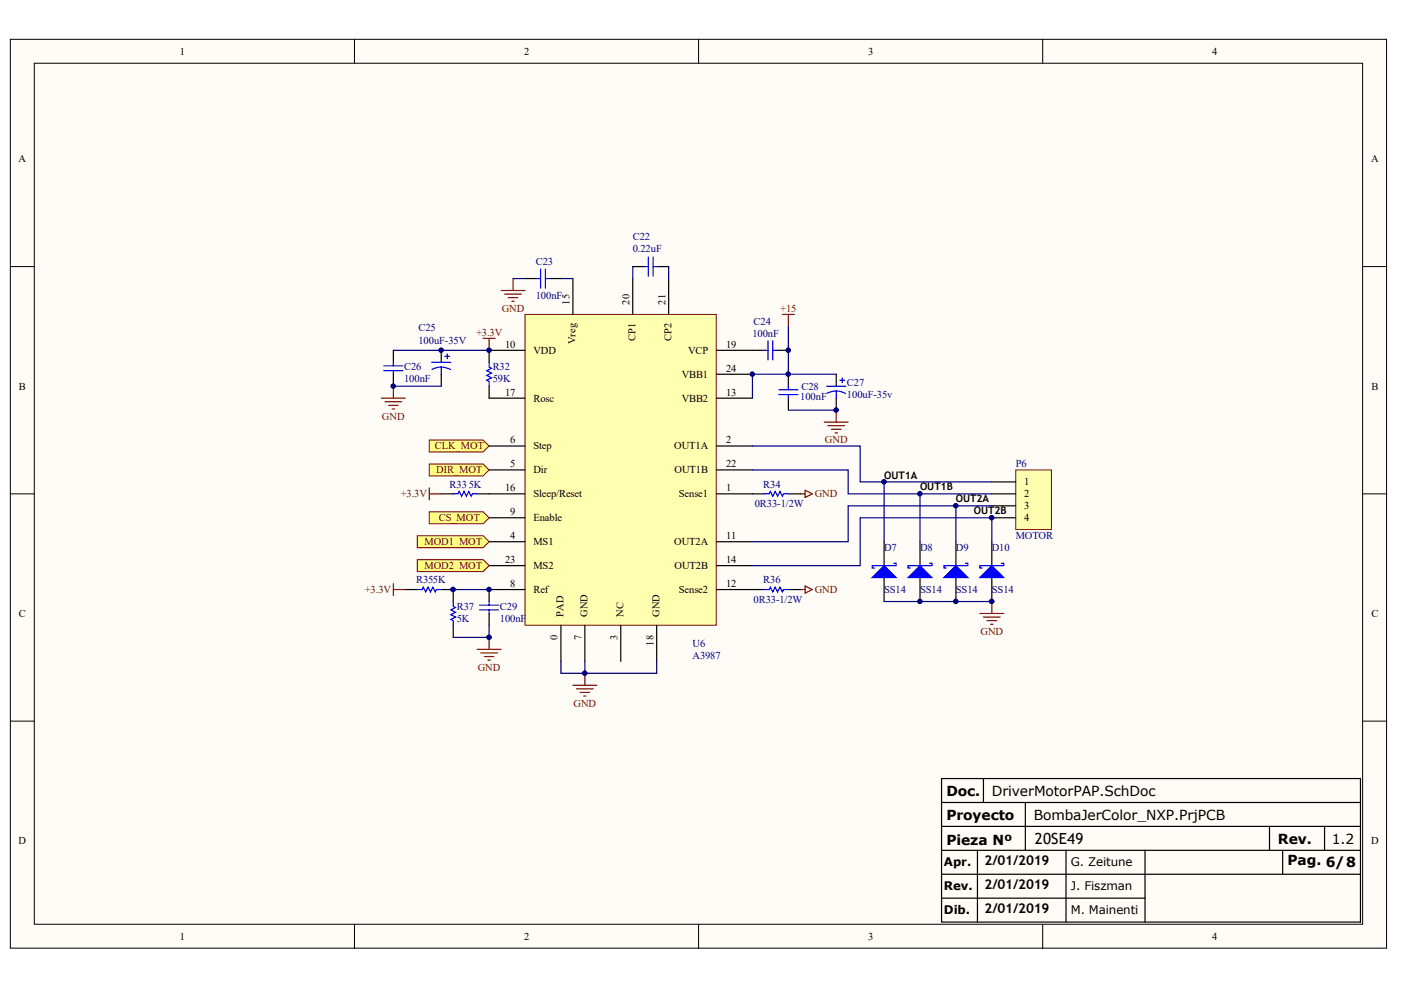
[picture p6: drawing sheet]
<svg xmlns="http://www.w3.org/2000/svg" width="297mm" height="210mm" viewBox="0 0 297 210" stroke-linecap="round" stroke-linejoin="round" font-family="sans-serif">
<g fill="#fffcf8" stroke="#000" stroke-width=".21">
<path d="M2.2 8.3h291.8v192.7h-291.8z"/>
<path d="M7.3 13.4h281.6v182.6h-281.6z"/>
</g>
<path d="M75.2 8.3v5.1M148.1 8.3v5.1M221.1 8.3v5.1M2.2 56.5h5.1M289 56.5h5M2.2 104.7h5.1M289 104.7h5M2.2 152.9h5.1M289 152.9h5M75.2 196v5.1M148.1 196v5.1M221.1 196v5.1" fill="none" stroke="#000" stroke-width=".21"/>
<g fill="none" stroke="#000" stroke-width=".25">
<path d="M111.3 59.1h2.6M116.4 59.1h2.5M134.2 56.5h2.5M139.2 56.5h2.6M103.7 74.3v2.5M159.5 74.3h2.6M164.6 74.3h2.5M103.7 81.9v2.5M93.6 104.7h2.5M101.2 104.7h2.5M159.5 104.7h2.6M167.1 104.7h2.6"/>
<path d="M187.4 114.9v5M195.1 114.9v5M202.7 114.9v5M210.3 114.9v5M159.5 125h2.6M167.1 125h2.6M187.4 122.5v5M195.1 122.5v5M202.7 122.5v5M210.3 122.5v5M199.6 165.1h88.8v30.4h-88.8zM199.6 175.2h88.8"/>
<path d="M199.6 170.1h88.8M208.5 165.1v5M217.4 170.1v10.2M269.2 175.2v5.1M280.8 175.2v5.1M199.6 180.3h88.8M199.6 190.4h43.2M199.6 185.4h88.8M207.2 180.3v15.2M226 180.3v15.2M242.8 180.3v15.2M272 180.3v5.1"/>
</g>
<g fill="none" stroke="#800000" stroke-width=".25">
<path d="M108.8 59.1v2.5M106.2 61.6h5.1M107 62.4h3.6M107.8 63.1h2M108.5 63.9h.5M165.9 66.7h2.5M167.1 66.7v2.5M174.8 89.5h5M175.5 90.3h3.6M176.3 91h2M177 91.8h.5M177.3 87v2.5"/>
<path d="M91 104.7h2.6M91 103.4v2.6M169.7 104.7h1M170.7 104l1.5 .7-1.5 .8zM83.4 125h2.5M83.4 123.7v2.6M101.2 137.7h5M101.9 138.4h3.6M102.7 139.2h2M103.4 140h.6M103.7 135.1v2.6M169.7 125h1"/>
<path d="M170.7 124.2l1.5 .8-1.5 .8zM121.5 145.3h5M122.2 146.1h3.6M123 146.8h2M123.8 147.6h.5M124 142.8v2.5"/>
</g>
<g fill="none" stroke="#00f" stroke-width=".25">
<path d="M113.9 59.1h.7M114.6 57v4.1M115.6 57v4.1M115.6 59.1h.8M136.7 56.5h.8M137.5 54.5v4.1M138.5 54.5v4.1M138.5 56.5h.7M103.7 76.8v1l.5 .3-1 .5 1 .5-1 .5 1 .5-1 .5 .5 .3v1M162.1 74.3h.7M162.8 72.2v4.1M163.8 72.2v4.1"/>
<path d="M163.8 74.3h.8M96.1 104.7h1l.3-.5 .5 1 .5-1 .5 1 .5-1 .5 1 .2-.5h1.1M162.1 104.7h1l.2-.5 .5 1 .6-1 .5 1 .5-1 .5 1 .2-.5h1M189.5 119.4h.5v.5h-5.1v.5h.5M197.1 119.4h.5v.5h-5.1v.5h.5M204.7 119.4h.5v.5h-5.1v.5h.5M212.3 119.4h.5v.5h-5.1v.5h.6M162.1 125h1l.2-.5 .5 1 .6-1 .5 1 .5-1 .5 1 .2-.5h1"/>
</g>
<g fill="#00f" stroke="#00f" stroke-width=".25">
<path d="M184.9 122.5l2.5-2.6 2.6 2.6z"/>
<path d="M192.5 122.5l2.6-2.6 2.5 2.6z"/>
<path d="M200.1 122.5l2.6-2.6 2.5 2.6z"/>
<path d="M207.7 122.5l2.6-2.6 2.5 2.6z"/>
</g>
<path d="M215.4 99.6h7.5v12.7h-7.5z" fill="#ffffb0" stroke="#800000" stroke-width=".21"/>
<path d="M210.3 102.2h5.1M210.3 104.7h5.1M210.3 107.2h5.1M210.3 109.8h5.1" fill="none" stroke="#000" stroke-width=".25"/>
<path d="M111.3 66.7h40.6v65.9h-40.6z" fill="#ffffb0" stroke="#800000" stroke-width=".21"/>
<g fill="none" stroke="#000" stroke-width=".25">
<path d="M121.5 59.1v7.6M134.2 59.1v7.6M141.8 59.1v7.6M83.4 74.3v2.5M83.4 79.3v2.6M93.6 74.3v2.5M93.6 79.3v2.6M103.7 74.3h7.6M151.9 74.3h7.6M151.9 79.3h7.6M167.1 79.3v2.6M177.3 79.3v2.6"/>
<path d="M103.7 84.4h7.6M103.7 94.6h7.6M103.7 99.6h7.6M151.9 84.4h7.6M151.9 94.6h7.6M151.9 99.6h7.6M167.1 84.4v2.6M177.3 84.4v2.6M103.7 104.7h7.6M103.7 109.8h7.6M103.7 114.9h7.6M103.7 119.9h7.6"/>
<path d="M151.9 104.7h7.6M151.9 114.9h7.6M151.9 119.9h7.6M85.9 125h2.6M93.6 125h2.5v2.5M96.1 132.6v2.5M103.7 130.1v2.5M111.3 125h-7.6v2.5M118.9 132.6v7.6M124 132.6v7.6M131.6 132.6v7.6M139.2 132.6v7.6"/>
<path d="M151.9 125h7.6"/>
</g>
<g fill="none" stroke="#000080" stroke-width=".25">
<path d="M108.8 59.1h2.5M118.9 59.1h2.6M134.2 56.5v2.6M141.8 56.5v2.6M83.4 74.3h20.3M167.1 69.2v10.1M177.3 79.3h-17.8v5.1M83.4 81.9h10.2M167.1 87h10.2M187.4 102.2v12.7M195.1 104.7v10.2M202.7 107.2v7.7"/>
<path d="M210.3 109.8v5.1M96.1 125h7.6M187.4 127.5h22.9M118.9 140.2v2.6h20.3v-2.6M124 140.2v2.6"/>
</g>
<g fill="none" stroke="#00f" stroke-width=".25">
<path d="M81.4 77.6h4M81.4 78.6h4M83.4 76.8v.8M83.4 78.6v.7M91.5 76.8h4.1M93.6 77.8l.8 .1 1.1 .5M93.6 77.8l-1.3 .2-.7 .3M93.6 77.8v1.5M94.3 75.5h1M94.8 75v1.1M165.1 82.6h4.1M165.1 83.7h4.1"/>
<path d="M167.1 81.9v.7M167.1 83.7v.7M175.3 81.9h4M177.3 82.9l1.2 .2 .8 .3M177.3 82.9l-1.2 .2-.8 .3M177.3 82.9v1.5M178.1 80.6h1M178.6 80.1v1M88.5 125h1l.2-.5 .6 1 .5-1 .5 1 .5-1 .5 1 .2-.5h1.1M96.1 127.5v1.1l.5 .2-1 .5 1 .5-1 .5 1 .5-1 .5 .5 .3v1M101.7 128.3h4M101.7 129.3h4"/>
<path d="M103.7 127.5v.8M103.7 129.3v.8"/>
</g>
<path d="M80.9 84.4h5M81.6 85.2h3.6M82.4 85.9h2M83.1 86.7h.6M83.4 81.9v2.5M207.7 130.1h5.1M208.5 130.8h3.6M209.3 131.6h2M210 132.4h.5M210.3 127.5v2.6" fill="none" stroke="#800000" stroke-width=".25"/>
<g fill="#ffff80" stroke="#800000" stroke-width=".21">
<path d="M91 93.3h11.4l1.3 1.3-1.3 1.2h-11.4z" fill-rule="evenodd"/>
<path d="M91 98.4h11.4l1.3 1.2-1.3 1.3h-11.4z" fill-rule="evenodd"/>
<path d="M91 108.5h11.4l1.3 1.3-1.3 1.3h-11.4z" fill-rule="evenodd"/>
<path d="M88.5 113.6h13.9l1.3 1.3-1.3 1.2h-13.9z" fill-rule="evenodd"/>
<path d="M88.5 118.7h13.9l1.3 1.2-1.3 1.3h-13.9z" fill-rule="evenodd"/>
</g>
<path d="M102.4 71.7h2.6M103.7 71.7v2.6" fill="none" stroke="#800000" stroke-width=".25"/>
<path d="M159.5 94.6h22.9v7.6h27.9M159.5 99.6h20.3v5.1h30.5M210.3 107.2h-30.5v7.7h-20.3M210.3 109.8h-27.9v10.1h-22.9M103.7 132.6v2.5h-7.6" fill="none" stroke="#000080" stroke-width=".25"/>
<g fill="#000080" stroke="#000080" stroke-width=".21">
<circle cx="83.4" cy="81.9" r=".48"/>
<circle cx="93.5" cy="74.3" r=".48"/>
<circle cx="96.1" cy="125" r=".49"/>
<circle cx="103.7" cy="135.1" r=".48"/>
<circle cx="103.7" cy="125" r=".48"/>
<circle cx="103.7" cy="74.3" r=".48"/>
<circle cx="124" cy="142.7" r=".48"/>
<circle cx="159.5" cy="79.3" r=".48"/>
<circle cx="167.1" cy="79.3" r=".48"/>
<circle cx="167.1" cy="74.3" r=".48"/>
<circle cx="177.3" cy="86.9" r=".48"/>
<circle cx="187.4" cy="102.1" r=".48"/>
<circle cx="195" cy="127.5" r=".48"/>
<circle cx="195" cy="104.7" r=".48"/>
<circle cx="202.6" cy="127.5" r=".48"/>
<circle cx="202.6" cy="107.2" r=".48"/>
<circle cx="210.3" cy="127.5" r=".49"/>
<circle cx="210.3" cy="109.8" r=".49"/>
</g>
<text font-size="3.2" x="219.4" y="179">20SE49</text>
<g font-size="2.9">
<text x="200.6" y="173.9">Proyecto</text>
<text x="200.6" y="168.8">Doc.</text>
<text x="210.3" y="168.8">DriverMotorPAP.SchDoc</text>
<text x="219.2" y="173.9">BombaJerColor_NXP.PrjPCB</text>
<text x="200.6" y="179.2">Pieza Nº</text>
<text x="270.9" y="178.9">Rev.</text>
<text x="282.4" y="178.9">1.2</text>
<text x="208.8" y="183.5">2/01/2019</text>
<text x="273" y="183.5">Pag. 6/8</text>
<text x="208.8" y="188.6">2/01/2019</text>
<text x="208.8" y="193.6">2/01/2019</text>
</g>
<g font-size="2.5">
<text x="200.1" y="183.6">Apr.</text>
<text x="227" y="183.6">G. Zeitune</text>
<text x="200.1" y="188.6">Rev.</text>
<text x="227" y="188.6">J. Fiszman</text>
<text x="200.1" y="193.7">Dib.</text>
<text x="227" y="193.7">M. Mainenti</text>
</g>
<g font-size="2.2">
<text x="38.2" y="11.6">1</text>
<text x="111.1" y="11.6">2</text>
<text x="184.1" y="11.6">3</text>
<text x="257" y="11.6">4</text>
<text x="3.9" y="34.4">A</text>
<text x="290.7" y="34.4">A</text>
<text x="120.8" y="64.6" transform="rotate(-90 120.8 64.6)">15</text>
<text x="133.5" y="64.6" transform="rotate(-90 133.5 64.6)">20</text>
<text x="141.1" y="64.6" transform="rotate(-90 141.1 64.6)">21</text>
<text x="107.1" y="73.7">10</text>
<text x="113.1" y="75">VDD</text>
<text x="122" y="73" transform="rotate(-90 122 73)">Vreg</text>
<text x="134.7" y="72.4" transform="rotate(-90 134.7 72.4)">CP1</text>
<text x="142.3" y="72.4" transform="rotate(-90 142.3 72.4)">CP2</text>
<text x="145.9" y="75">VCP</text>
<text x="153.9" y="73.7">19</text>
<text x="4" y="82.6">B</text>
<text x="107.1" y="83.9">17</text>
<text x="144.5" y="80.1">VBB1</text>
<text x="153.9" y="78.8">24</text>
<text x="153.9" y="83.9">13</text>
<text x="290.8" y="82.6">B</text>
<text x="113.1" y="85.1">Rosc</text>
<text x="144.5" y="85.1">VBB2</text>
<text x="108.2" y="94">6</text>
<text x="113.1" y="95.3">Step</text>
<text x="143" y="95.3">OUT1A</text>
<text x="153.9" y="94">2</text>
<text x="108.2" y="99.1">5</text>
<text x="113.1" y="100.4">Dir</text>
<text x="143" y="100.4">OUT1B</text>
<text x="153.9" y="99.1">22</text>
<text x="187.4" y="101.5">OUT1A</text>
<text x="107.1" y="104.2">16</text>
<text x="113.1" y="105.4">Sleep/Reset</text>
<text x="143.9" y="105.4">Sense1</text>
<text x="153.9" y="104.2">1</text>
<text x="195.1" y="104">OUT1B</text>
<text x="202.7" y="106.5">OUT2A</text>
<text x="217.1" y="102.9">1</text>
<text x="217.1" y="105.4">2</text>
<text x="217.1" y="108">3</text>
<text x="108.2" y="109.2">9</text>
<text x="113.1" y="110.5">Enable</text>
<text x="206.5" y="109.1">OUT2B</text>
<text x="217.1" y="110.5">4</text>
<text x="107.1" y="119.4">23</text>
<text x="108.2" y="114.3">4</text>
<text x="113.1" y="115.6">MS1</text>
<text x="143" y="115.6">OUT2A</text>
<text x="153.9" y="114.3">11</text>
<text x="153.9" y="119.4">14</text>
<text x="108.2" y="124.5">8</text>
<text x="113.1" y="120.6">MS2</text>
<text x="113.1" y="125.7">Ref</text>
<text x="143" y="120.6">OUT2B</text>
<text x="143.9" y="125.7">Sense2</text>
<text x="153.9" y="124.5">12</text>
<text x="4" y="130.8">C</text>
<text x="119.5" y="130.8" transform="rotate(-90 119.5 130.8)">PAD</text>
<text x="124.6" y="130.8" transform="rotate(-90 124.6 130.8)">GND</text>
<text x="132.2" y="130.8" transform="rotate(-90 132.2 130.8)">NC</text>
<text x="139.8" y="130.8" transform="rotate(-90 139.8 130.8)">GND</text>
<text x="290.8" y="130.8">C</text>
<text x="118.2" y="135.8" transform="rotate(-90 118.2 135.8)">0</text>
<text x="123.3" y="135.8" transform="rotate(-90 123.3 135.8)">7</text>
<text x="130.9" y="135.8" transform="rotate(-90 130.9 135.8)">3</text>
<text x="138.5" y="136.9" transform="rotate(-90 138.5 136.9)">18</text>
<text x="3.9" y="179">D</text>
<text x="290.7" y="179">D</text>
<text x="38.2" y="199.3">1</text>
<text x="111.1" y="199.3">2</text>
<text x="184.1" y="199.3">3</text>
<text x="257" y="199.3">4</text>
</g>
<g font-size="2.2" fill="#000080">
<text x="134.2" y="50.9">C22</text>
<text x="134.2" y="53.4">0.22uF</text>
<text x="113.6" y="56.2">C23</text>
<text x="113.6" y="63.3">100nF</text>
<text x="88.7" y="70.2">C25</text>
<text x="159.5" y="71.4">100nF</text>
<text x="159.8" y="68.9">C24</text>
<text x="88.7" y="73">100uF-35V</text>
<text x="85.7" y="78.5">C26</text>
<text x="85.7" y="81.1">100nF</text>
<text x="104.5" y="78.5">R32</text>
<text x="104.5" y="81.1">59K</text>
<text x="169.9" y="82.6">C28</text>
<text x="179.6" y="81.8">C27</text>
<text x="169.7" y="84.9">100nF</text>
<text x="179.6" y="84.4">100uF-35v</text>
<text x="215.4" y="99.1">P6</text>
<text x="95.3" y="103.4">R335K</text>
<text x="160" y="107.5">0R33-1/2W</text>
<text x="161.8" y="103.4">R34</text>
<text x="187.4" y="116.8">D7</text>
<text x="195.1" y="116.8">D8</text>
<text x="202.7" y="116.8">D9</text>
<text x="210.3" y="116.8">D10</text>
<text x="215.4" y="114.3">MOTOR</text>
<text x="88.2" y="123.7">R355K</text>
<text x="161.8" y="123.7">R36</text>
<text x="187.4" y="125.7">SS14</text>
<text x="195.1" y="125.7">SS14</text>
<text x="202.7" y="125.7">SS14</text>
<text x="210.3" y="125.7">SS14</text>
<text x="96.9" y="129.3">R37</text>
<text x="96.9" y="131.8">5K</text>
<text x="106" y="129.3">C29</text>
<text x="106" y="131.8">100nF</text>
<text x="159.8" y="127.7">0R33-1/2W</text>
<text x="146.8" y="137.1">U6</text>
<text x="146.8" y="139.7">A3987</text>
</g>
<g font-size="2.2" fill="#800000">
<text x="100.9" y="71.2">+3.3V</text>
<text x="106.4" y="66.1">GND</text>
<text x="165.4" y="66.1">+15</text>
<text x="81" y="88.9">GND</text>
<text x="92.2" y="95.3">CLK_MOT</text>
<text x="174.9" y="94">GND</text>
<text x="92.5" y="100.4">DIR_MOT</text>
<text x="85" y="105.4">+3.3V</text>
<text x="172.7" y="105.4">GND</text>
<text x="93" y="110.5">CS_MOT</text>
<text x="90" y="115.6">MOD1_MOT</text>
<text x="77.4" y="125.7">+3.3V</text>
<text x="90" y="120.6">MOD2_MOT</text>
<text x="172.7" y="125.7">GND</text>
<text x="207.9" y="134.6">GND</text>
<text x="101.3" y="142.2">GND</text>
<text x="121.6" y="149.8">GND</text>
</g>
</svg>
